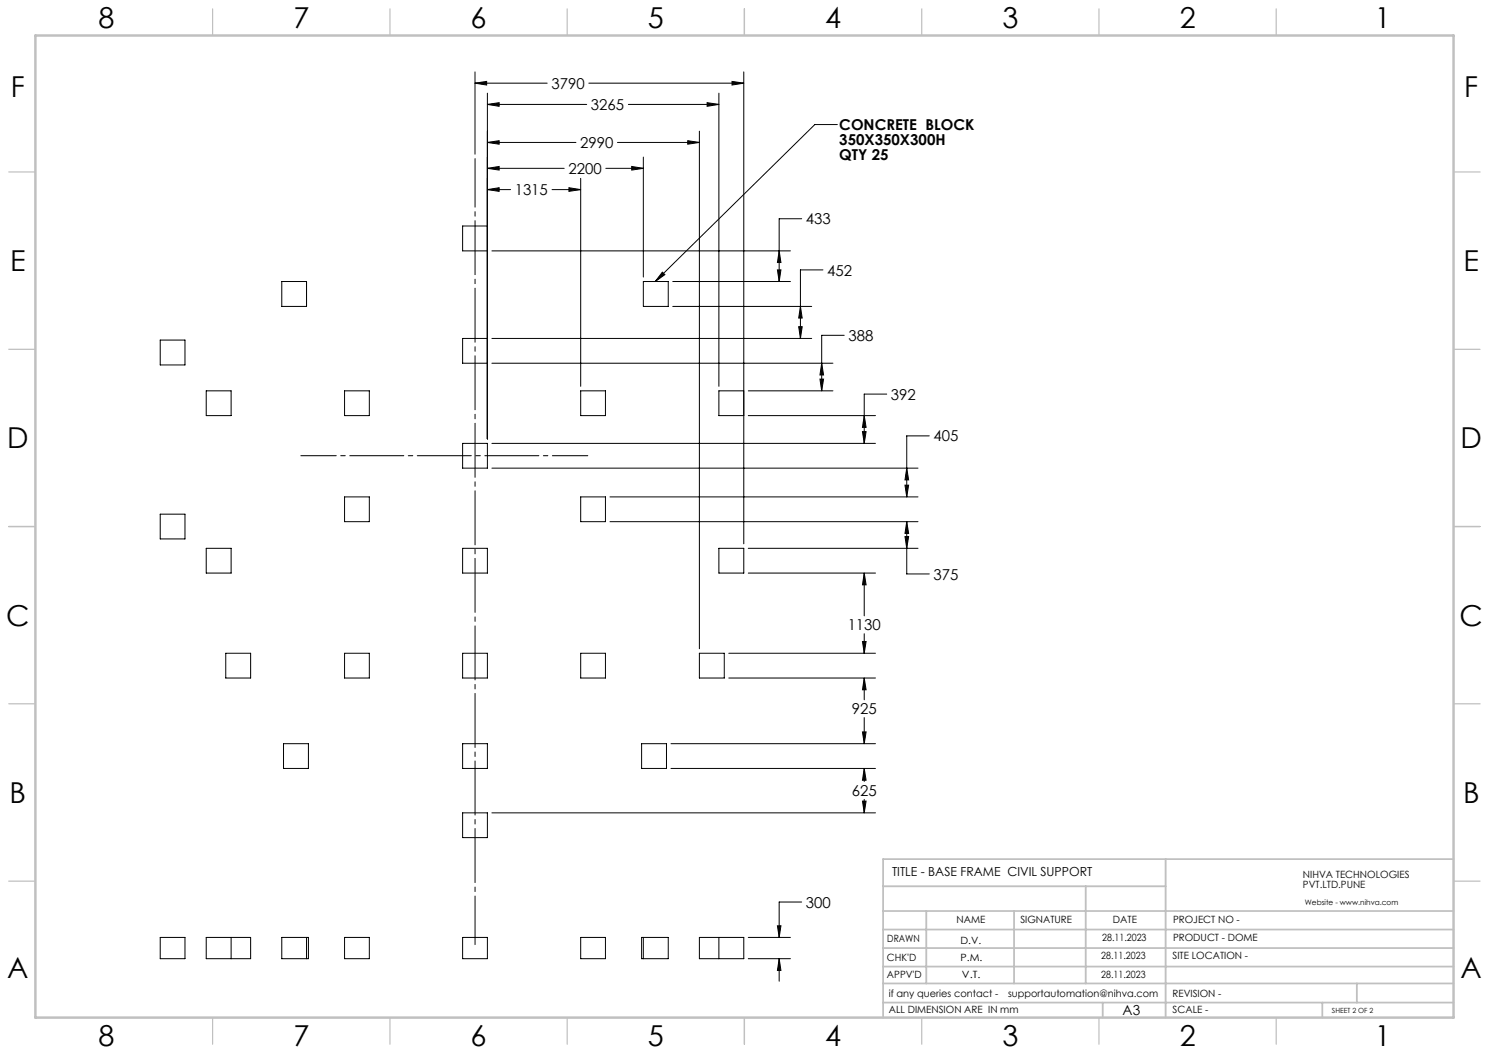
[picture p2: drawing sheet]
<svg xmlns="http://www.w3.org/2000/svg" width="420mm" height="297mm" viewBox="0 0 420 297" stroke-linecap="round" stroke-linejoin="round" font-family="sans-serif">
<g fill="none" stroke="#000" stroke-width=".28">
<path d="M134 20.3v23.2M134 23.5h20.3M134 23.5l3.3-.5v1zM137.5 26.3v97.5M137.5 29.5h28M137.5 29.5l3.3-.5v1zM166.1 23.5h43.7M177.2 29.5h25.6M194 39.7l3.3 .5-3.3 .5zM197.3 37v146M199.5 29l3.3 .5-3.3 .5zM202.8 26.3v82.7"/>
<path d="M206.5 23l3.3 .5-3.3 .5zM209.8 20.3v133.1M236.2 35.1h-6.4l-45 44.3M137.5 53.5h6.5M137.5 47.5h21.6M137.5 40.2h25M137.5 53.5l3.3-.6v1.1zM137.5 47.5l3.3-.5v1zM137.5 40.2l3.3-.5v1zM155.7 53.5h8.1M160.5 52.9l3.3 .6-3.3 .5zM163.8 50.3v58.7"/>
<path d="M170.9 47.5h10.6M174.2 40.2h23.1M178.2 47l3.3 .5-3.3 .5zM181.5 44.3v33.8M79.5 79.4h7v7h-7zM137.5 63.7h-7v7.1h7M138.7 70.8h84.3M181.5 79.4h7v7h-7zM186.8 76.8l.7 .7-2.7 1.9zM189.8 79.4h33.2M219.3 76.1h1l-.5 3.3zM219.8 70.8l.5 3.2h-1z"/>
<path d="M226.1 61.7h-6.3v17.7M232.1 76.1h-6.3v19.4M45.2 95.9h7v7h-7zM137.5 95.5h-7v6.9h7M138.7 95.5h90.3M189.8 86.4h39.2M225.3 92.1h1l-.5 3.4zM225.8 86.4l.5 3.3h-1zM238.1 94.6h-6.3v15.6M58.2 110.2h7v7h-7zM97.2 110.2h7v7h-7zM138.7 102.4h96.2"/>
<path d="M163.8 110.2h7v7h-7zM209.8 110.2h-7v7h7M211.1 110.2h23.8M211.1 117.2h35.8M231.3 106.9h1l-.5 3.3zM231.8 102.4l.5 3.4h-1zM243.8 117.2l.5 3.3h-1zM250.1 111.2h-6.3v13.9M130.5 125.1h7v6.9h-7zM138.7 132h120.2M138.7 125.1h108.2M243.3 121.7h1l-.5 3.4z"/>
<path d="M255.3 136.8h1l-.5 3.4zM255.8 132l.5 3.4h-1zM262.1 122.9h-6.3v17.3M45.2 145h7v7h-7zM58.2 154.7h7v6.9h-7zM97.2 140.2h7v6.9h-7zM130.5 154.7h7v6.9h-7zM163.8 140.2h7v6.9h-7zM172 140.2h86.9M172 147.1h86.9M202.8 154.7h7v6.9h-7zM211.1 154.7h47.8"/>
<path d="M255.3 151.3h1l-.5 3.4zM255.8 147.1v14.8h6.3M255.8 147.1l.5 3.4h-1zM211.1 161.6h35.8M243.8 161.6v12.1M243.8 178.7v5.6M243.8 161.6l.5 3.4h-1zM63.7 184.3h7v6.9h-7zM97.2 184.3h7v6.9h-7zM130.5 184.3h7v6.9h-7zM163.8 184.3h7v6.9h-7zM197.3 184.3h7v6.9h-7z"/>
<path d="M205.6 184.3h41.3M205.6 191.2h41.3M243.3 180.9h1l-.5 3.4zM243.8 191.2v6.2M243.8 191.2l.5 3.4h-1zM80 209.8h7v6.9h-7zM130.5 209.8h7v6.9h-7zM181 209.8h7v6.9h-7zM189.3 209.8h57.6M189.3 216.7h57.6M243.3 206.4h1l-.5 3.4zM243.8 202.4v7.4"/>
<path d="M243.8 216.7v3.7M243.8 216.7l.5 3.4h-1zM130.5 229.3h7v7h-7zM138.7 229.3h108.2M243.3 226h1l-.5 3.3zM243.8 225.5v3.8M226.1 254.4h-6.3v10M45.2 264.4h7v6h-7zM58.2 264.4h12.5v6h-12.5zM65.2 264.4v6M79.5 264.4h7.5v6h-7.5zM86.5 264.4v6"/>
<path d="M97.2 264.4h7v6h-7zM130.5 264.4h7v6h-7zM163.8 264.4h7v6h-7zM181 264.4h7.5v6h-7.5zM181.5 264.4v6M197.3 264.4h12.5v6h-12.5zM202.8 264.4v6M211.1 264.4h11.9M211.1 270.4h11.9M219.3 261.1h1l-.5 3.3zM219.8 270.4v6.4M219.8 270.4l.5 3.3h-1z"/>
</g>
<path d="M84.8 128.5h81" fill="none" stroke="#000" stroke-width=".28" stroke-dasharray="15.2 1.3 1.3 1.3" stroke-dashoffset="5.2"/>
<path d="M134 266.4v-221.7" fill="none" stroke="#000" stroke-width=".28" stroke-dasharray="15.2 1.3 1.3 1.3" stroke-dashoffset="1.6"/>
<g fill="none" stroke="#c0c0c0" stroke-width=".35">
<path d="M60 2.5v7.5M110 2.5v7.5M160 2.5v7.5M210 2.5v7.5M260 2.5v7.5M310 2.5v7.5M360 2.5v7.5M2.5 48.5h7.5M410 48.5h7.5M2.5 98.5h7.5M410 98.5h7.5M2.5 148.5h7.5"/>
<path d="M410 148.5h7.5M2.5 198.5h7.5M410 198.5h7.5M2.5 248.5h7.5M410 248.5h7.5M60 287v7.5M110 287v7.5M160 287v7.5M210 287v7.5M260 287v7.5M310 287v7.5M360 287v7.5"/>
</g>
<g fill="none" stroke="#c0c0c0" stroke-width=".5">
<path d="M249.1 257h160.9M249.1 250h79.7M261.3 257v20.4M286 257v20.4M306.2 250v27.4M328.8 242.3v44.7M410 242.3h-160.9v44.7M249.1 272.6h160.9M249.1 267.4h160.9M249.1 262.2h160.9M249.1 277.4h160.9M382.7 277.4v5.4"/>
<path d="M249.1 282.8h160.9M311 282.8v4.2M373 282.8v4.2"/>
</g>
<path d="M10 10h400v277h-400z" fill="none" stroke="#c0c0c0" stroke-width=".7"/>
<g fill="#000">
<path d="M186.8 76.8l.7 .7-2.7 1.9z"/>
<path d="M219.3 261.1h1l-.5 3.3zM219.8 270.4l.5 3.3h-1zM137.5 53.5l3.3-.6v1.1zM160.5 52.9l3.3 .6-3.3 .5zM137.5 47.5l3.3-.5v1zM178.2 47l3.3 .5-3.3 .5zM199.5 29l3.3 .5-3.3 .5zM137.5 29.5l3.3-.5v1zM194 39.7l3.3 .5-3.3 .5zM137.5 40.2l3.3-.5v1zM255.8 132l.5 3.4h-1zM255.3 136.8h1l-.5 3.4zM255.8 147.1l.5 3.4h-1zM255.3 151.3h1l-.5 3.4zM243.8 161.6l.5 3.4h-1zM243.3 180.9h1l-.5 3.4zM243.8 191.2l.5 3.4h-1zM243.3 206.4h1l-.5 3.4zM134 23.5l3.3-.5v1zM206.5 23l3.3 .5-3.3 .5zM219.8 70.8l.5 3.2h-1zM219.3 76.1h1l-.5 3.3zM225.8 86.4l.5 3.3h-1zM225.3 92.1h1l-.5 3.4zM231.8 102.4l.5 3.4h-1zM231.3 106.9h1l-.5 3.3zM243.8 117.2l.5 3.3h-1zM243.3 121.7h1l-.5 3.4zM243.8 216.7l.5 3.4h-1zM243.3 226h1l-.5 3.3z"/>
</g>
<g font-size="8.1">
<text x="27.8" y="8">8</text>
<text x="82.8" y="8">7</text>
<text x="132.8" y="8">6</text>
<text x="182.8" y="8">5</text>
<text x="232.8" y="8">4</text>
<text x="282.8" y="8">3</text>
<text x="332.8" y="8">2</text>
<text x="387.8" y="8">1</text>
<text x="3" y="27.2">F</text>
<text x="413" y="27.2">F</text>
<text x="2.8" y="76.5">E</text>
<text x="412.8" y="76.5">E</text>
<text x="2" y="126.5">D</text>
<text x="412" y="126.5">D</text>
<text x="1.7" y="176.5">C</text>
<text x="411.7" y="176.5">C</text>
<text x="2.7" y="226.5">B</text>
<text x="412.7" y="226.5">B</text>
<text x="2" y="275.7">A</text>
<text x="412" y="275.7">A</text>
<text x="27.8" y="295">8</text>
<text x="82.8" y="295">7</text>
<text x="132.8" y="295">6</text>
<text x="182.8" y="295">5</text>
<text x="232.8" y="295">4</text>
<text x="282.8" y="295">3</text>
<text x="332.8" y="295">2</text>
<text x="387.8" y="295">1</text>
</g>
<g font-size="4.2">
<text x="155.5" y="25">3790</text>
<text x="166.7" y="31">3265</text>
<text x="163.6" y="41.8">2990</text>
<text x="236.7" y="36.8">CONCRETE BLOCK</text>
<text x="236.7" y="40.9">350X350X300H</text>
<text x="236.7" y="45.1">QTY 25</text>
<text x="160.3" y="49">2200</text>
<text x="145.2" y="55">1315</text>
<text x="227.3" y="63.3">433</text>
<text x="233.3" y="77.7">452</text>
<text x="239.3" y="96.2">388</text>
<text x="251.3" y="112.7">392</text>
<text x="263.3" y="124.5">405</text>
<text x="263.3" y="163.5">375</text>
<text x="239.1" y="177.8">1130</text>
<text x="240.3" y="201.5">925</text>
<text x="240.3" y="224.5">625</text>
<text x="227.3" y="256">300</text>
</g>
<text font-size="3.9" x="316.7" y="286.4">A3</text>
<text font-size="3.5" x="251.6" y="247.2">TITLE - BASE FRAME CIVIL SUPPORT</text>
<g font-size="2.8">
<text x="367.5" y="247.7">NIHVA TECHNOLOGIES</text>
<text x="367.5" y="250.5">PVT.LTD.PUNE</text>
<text x="269.8" y="260.4">NAME</text>
<text x="287.8" y="260.4">SIGNATURE</text>
<text x="313.9" y="260.5">DATE</text>
<text x="330.9" y="260.5">PROJECT NO -</text>
<text x="250.3" y="265.7">DRAWN</text>
<text x="270.9" y="266.1">D.V.</text>
<text x="310.9" y="265.5">28.11.2023</text>
<text x="330.9" y="265.5">PRODUCT - DOME</text>
<text x="250.2" y="271.1">CHK'D</text>
<text x="250.2" y="275.8">APPV'D</text>
<text x="270.9" y="271.1">P.M.</text>
<text x="271.3" y="275.8">V.T.</text>
<text x="310.6" y="270.6">28.11.2023</text>
<text x="310.6" y="275.8">28.11.2023</text>
<text x="330.7" y="270.6">SITE LOCATION -</text>
<text x="250.7" y="281.1">if any queries contact -</text>
<text x="284.3" y="281.1">supportautomation@nihva.com</text>
<text x="330.7" y="281.1">REVISION -</text>
<text x="250.7" y="285.6">ALL DIMENSION ARE IN mm</text>
<text x="330.7" y="285.6">SCALE -</text>
</g>
<text font-size="2.1" x="368.1" y="255.1">Website - www.nihva.com</text>
<text font-size="2" x="375.7" y="285.6">SHEET 2 OF 2</text>
</svg>
